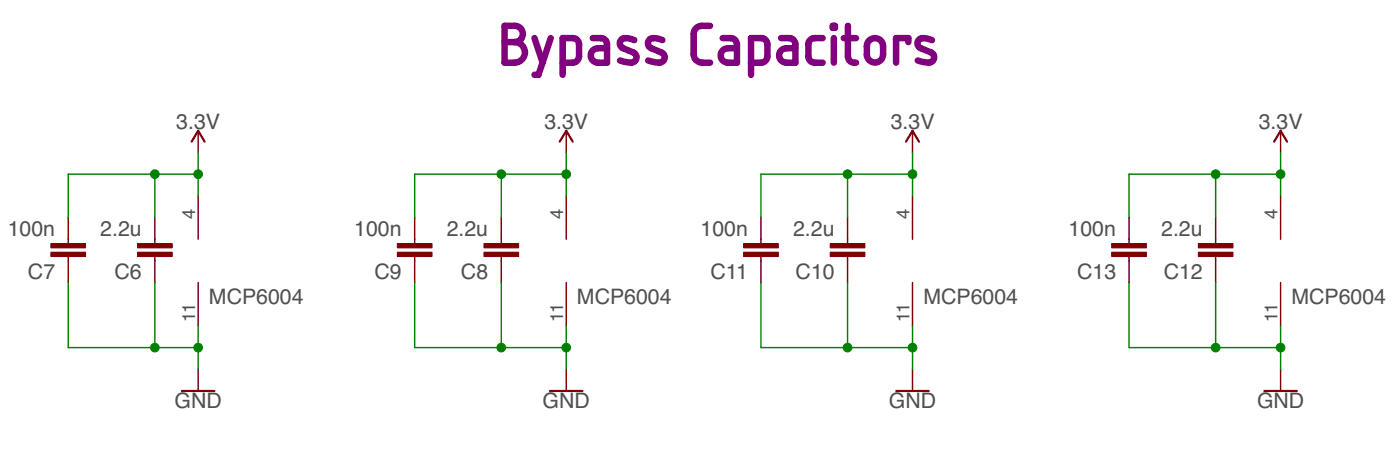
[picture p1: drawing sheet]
<svg xmlns="http://www.w3.org/2000/svg" width="164mm" height="53mm" viewBox="0 0 164 53" stroke-linecap="round" stroke-linejoin="round" font-family="sans-serif">
<g fill="none" stroke="#800000" stroke-width=".17">
<path d="M23.2 15.3v2.6M66.4 15.3v2.6M107 15.3v2.6M150.2 15.3v2.6M8 25.5v3M8 30.1v3M18.2 25.5v3M18.2 30.1v3M23.2 22.9v5.1M23.2 33.1v5.1M48.6 25.5v3M48.6 30.1v3"/>
<path d="M58.8 25.5v3M58.8 30.1v3M66.4 22.9v5.1M66.4 33.1v5.1M89.3 25.5v3M89.3 30.1v3M99.4 25.5v3M99.4 30.1v3M107 22.9v5.1M107 33.1v5.1M132.4 25.5v3M132.4 30.1v3"/>
<path d="M142.6 25.5v3M142.6 30.1v3M150.2 22.9v5.1M150.2 33.1v5.1M23.2 43.3v2.5M66.4 43.3v2.5M107 43.3v2.5M150.2 43.3v2.5"/>
</g>
<path d="M22.5 16.6l.7-1.3 .8 1.3M65.7 16.6l.7-1.3 .8 1.3M106.3 16.6l.7-1.3 .8 1.3M149.5 16.6l.7-1.3 .8 1.3M21.3 45.8h3.8M64.5 45.8h3.8M105.1 45.8h3.8M148.3 45.8h3.8" fill="none" stroke="#800000" stroke-width=".25"/>
<g fill="#800000" stroke="#800000" stroke-width=".12">
<path d="M16.1 28.5h4.1v.5h-4.1z"/>
<path d="M16.1 29.5h4.1v.6h-4.1z"/>
<path d="M6 28.5h4v.5h-4z"/>
<path d="M6 29.5h4v.6h-4z"/>
<path d="M56.8 28.5h4v.5h-4z"/>
<path d="M56.8 29.5h4v.6h-4z"/>
<path d="M46.6 28.5h4.1v.5h-4.1z"/>
<path d="M46.6 29.5h4.1v.6h-4.1z"/>
<path d="M97.4 28.5h4.1v.5h-4.1z"/>
<path d="M97.4 29.5h4.1v.6h-4.1z"/>
<path d="M87.2 28.5h4.1v.5h-4.1z"/>
<path d="M87.2 29.5h4.1v.6h-4.1z"/>
<path d="M140.6 28.5h4v.5h-4z"/>
<path d="M140.6 29.5h4v.6h-4z"/>
<path d="M130.4 28.5h4.1v.5h-4.1z"/>
<path d="M130.4 29.5h4.1v.6h-4.1z"/>
</g>
<g fill="none" stroke="#008000" stroke-width=".17">
<path d="M23.2 17.9v5M66.4 17.9v5M107 17.9v5M150.2 17.9v5M8 33.1v7.6h15.2M18.2 20.4v5.1M18.2 33.1v7.6M23.2 38.2v5.1M23.2 20.4h-15.2v5.1M48.6 33.1v7.6h17.8M58.8 20.4v5.1M58.8 33.1v7.6"/>
<path d="M66.4 38.2v5.1M66.4 20.4h-17.8v5.1M89.3 33.1v7.6h17.7M99.4 20.4v5.1M99.4 33.1v7.6M107 38.2v5.1M107 20.4h-17.7v5.1M132.4 33.1v7.6h17.8M142.6 20.4v5.1M142.6 33.1v7.6M150.2 38.2v5.1M150.2 20.4h-17.8v5.1"/>
</g>
<g fill="#008000" stroke="#008000" stroke-width=".12">
<circle cx="23.2" cy="40.7" r=".51"/>
<circle cx="18.2" cy="40.7" r=".51"/>
<circle cx="58.8" cy="40.7" r=".51"/>
<circle cx="66.4" cy="40.7" r=".51"/>
<circle cx="99.4" cy="40.7" r=".51"/>
<circle cx="107" cy="40.7" r=".51"/>
<circle cx="142.6" cy="40.7" r=".51"/>
<circle cx="150.2" cy="40.7" r=".51"/>
<circle cx="23.2" cy="20.4" r=".51"/>
<circle cx="18.2" cy="20.4" r=".51"/>
<circle cx="58.8" cy="20.4" r=".51"/>
<circle cx="66.4" cy="20.4" r=".51"/>
<circle cx="99.4" cy="20.4" r=".51"/>
<circle cx="107" cy="20.4" r=".51"/>
<circle cx="142.6" cy="20.4" r=".51"/>
<circle cx="150.2" cy="20.4" r=".51"/>
</g>
<g fill="none" stroke="#800080" stroke-width=".76">
<path d="M59.2 3h1.2a.95 .95 0 0 1 .9 1 .95 .95 0 0 1-.9 .9 1.21 1.21 0 0 1 1.2 1.2 1.21 1.21 0 0 1-1.2 1.2h-1.2zM59.2 4.9h1.2M62.7 4.5l1 2.8M64.6 4.5l-1.4 4.3h-.5M66 7.3h1.2a.74 .74 0 0 0 .7-.7v-1.4a.74 .74 0 0 0-.7-.7h-1.2v4.3M69.5 4.5h1a.7 .7 0 0 1 .7 .7v2.1h-1.1a.85 .85 0 0 1-.8-.8 .85 .85 0 0 1 .8-.8h1.1M74.4 4.7a1.79 1.79 0 0 0-1.5-.1 .63 .63 0 0 0 .2 1.1l1.2 .4a.63 .63 0 0 1 .4 .7 .63 .63 0 0 1-.7 .5l-1.3-.2M77.7 4.7a1.79 1.79 0 0 0-1.5-.1 .63 .63 0 0 0 .2 1.1l1.2 .4a.63 .63 0 0 1 .4 .7 .63 .63 0 0 1-.7 .5l-1.3-.2M83.3 3a1.65 1.65 0 0 0-1.6 .3l-.2 .2-.1 .5v2.4a1.01 1.01 0 0 0 .9 .9h1M84.8 4.5h.9a.7 .7 0 0 1 .7 .7v2.1h-1a.85 .85 0 0 1-.9-.8 .85 .85 0 0 1 .9-.8h1M88.1 7.3h1.2a.74 .74 0 0 0 .7-.7v-1.4a.74 .74 0 0 0-.7-.7h-1.2v4.3M91.6 4.5h1a.7 .7 0 0 1 .7 .7v2.1h-1.1a.85 .85 0 0 1-.8-.8 .85 .85 0 0 1 .8-.8h1.1"/>
<path d="M96.5 4.5h-.9a.7 .7 0 0 0-.8 .7v1.4a.73 .73 0 0 0 .8 .7h.9M97.7 3h.2v.3h-.2zM97.8 4.5v2.8M99 4.5h1.4M99.5 3v3.6a.78 .78 0 0 0 .9 .7M102 4.7a.96 .96 0 0 1 1-.2 .96 .96 0 0 1 .6 .9 1.71 1.71 0 0 1-.3 1.7 .96 .96 0 0 1-1.1 .1 .96 .96 0 0 1-.5-.8v-1.3zM106.6 4.9v-.4h-1.5v2.8M109.3 4.7a1.81 1.81 0 0 0-1.5-.1 .61 .61 0 0 0 .2 1.1l1.2 .4a.63 .63 0 0 1 .4 .7 .63 .63 0 0 1-.6 .5l-1.3-.2"/>
</g>
<g font-size="2.5" fill="#505050">
<text x="20.7" y="15.1">3.3V</text>
<text x="63.9" y="15.1">3.3V</text>
<text x="104.5" y="15.1">3.3V</text>
<text x="147.7" y="15.1">3.3V</text>
<text x=".9" y="27.7">100n</text>
<text x="11.8" y="27.7">2.2u</text>
<text x="41.5" y="27.7">100n</text>
<text x="52.4" y="27.7">2.2u</text>
<text x="82.2" y="27.7">100n</text>
<text x="93" y="27.7">2.2u</text>
<text x="125.4" y="27.7">100n</text>
<text x="136.2" y="27.7">2.2u</text>
<text x="3.3" y="32.7">C7</text>
<text x="13.4" y="32.7">C6</text>
<text x="24.5" y="35.6">MCP6004</text>
<text x="43.9" y="32.7">C9</text>
<text x="54.1" y="32.7">C8</text>
<text x="67.7" y="35.6">MCP6004</text>
<text x="83.3" y="32.7">C11</text>
<text x="93.3" y="32.7">C10</text>
<text x="108.3" y="35.6">MCP6004</text>
<text x="126.4" y="32.7">C13</text>
<text x="136.5" y="32.7">C12</text>
<text x="151.5" y="35.6">MCP6004</text>
<text x="20.5" y="47.8">GND</text>
<text x="63.6" y="47.8">GND</text>
<text x="104.3" y="47.8">GND</text>
<text x="147.5" y="47.8">GND</text>
</g>
<g font-size="2.1" fill="#505050">
<text x="22.9" y="25.7" transform="rotate(-90 22.9 25.7)">4</text>
<text x="66.1" y="25.7" transform="rotate(-90 66.1 25.7)">4</text>
<text x="106.7" y="25.7" transform="rotate(-90 106.7 25.7)">4</text>
<text x="149.9" y="25.7" transform="rotate(-90 149.9 25.7)">4</text>
<text x="22.9" y="37.7" transform="rotate(-90 22.9 37.7)">11</text>
<text x="66.1" y="37.7" transform="rotate(-90 66.1 37.7)">11</text>
<text x="106.7" y="37.7" transform="rotate(-90 106.7 37.7)">11</text>
<text x="149.9" y="37.7" transform="rotate(-90 149.9 37.7)">11</text>
</g>
</svg>
